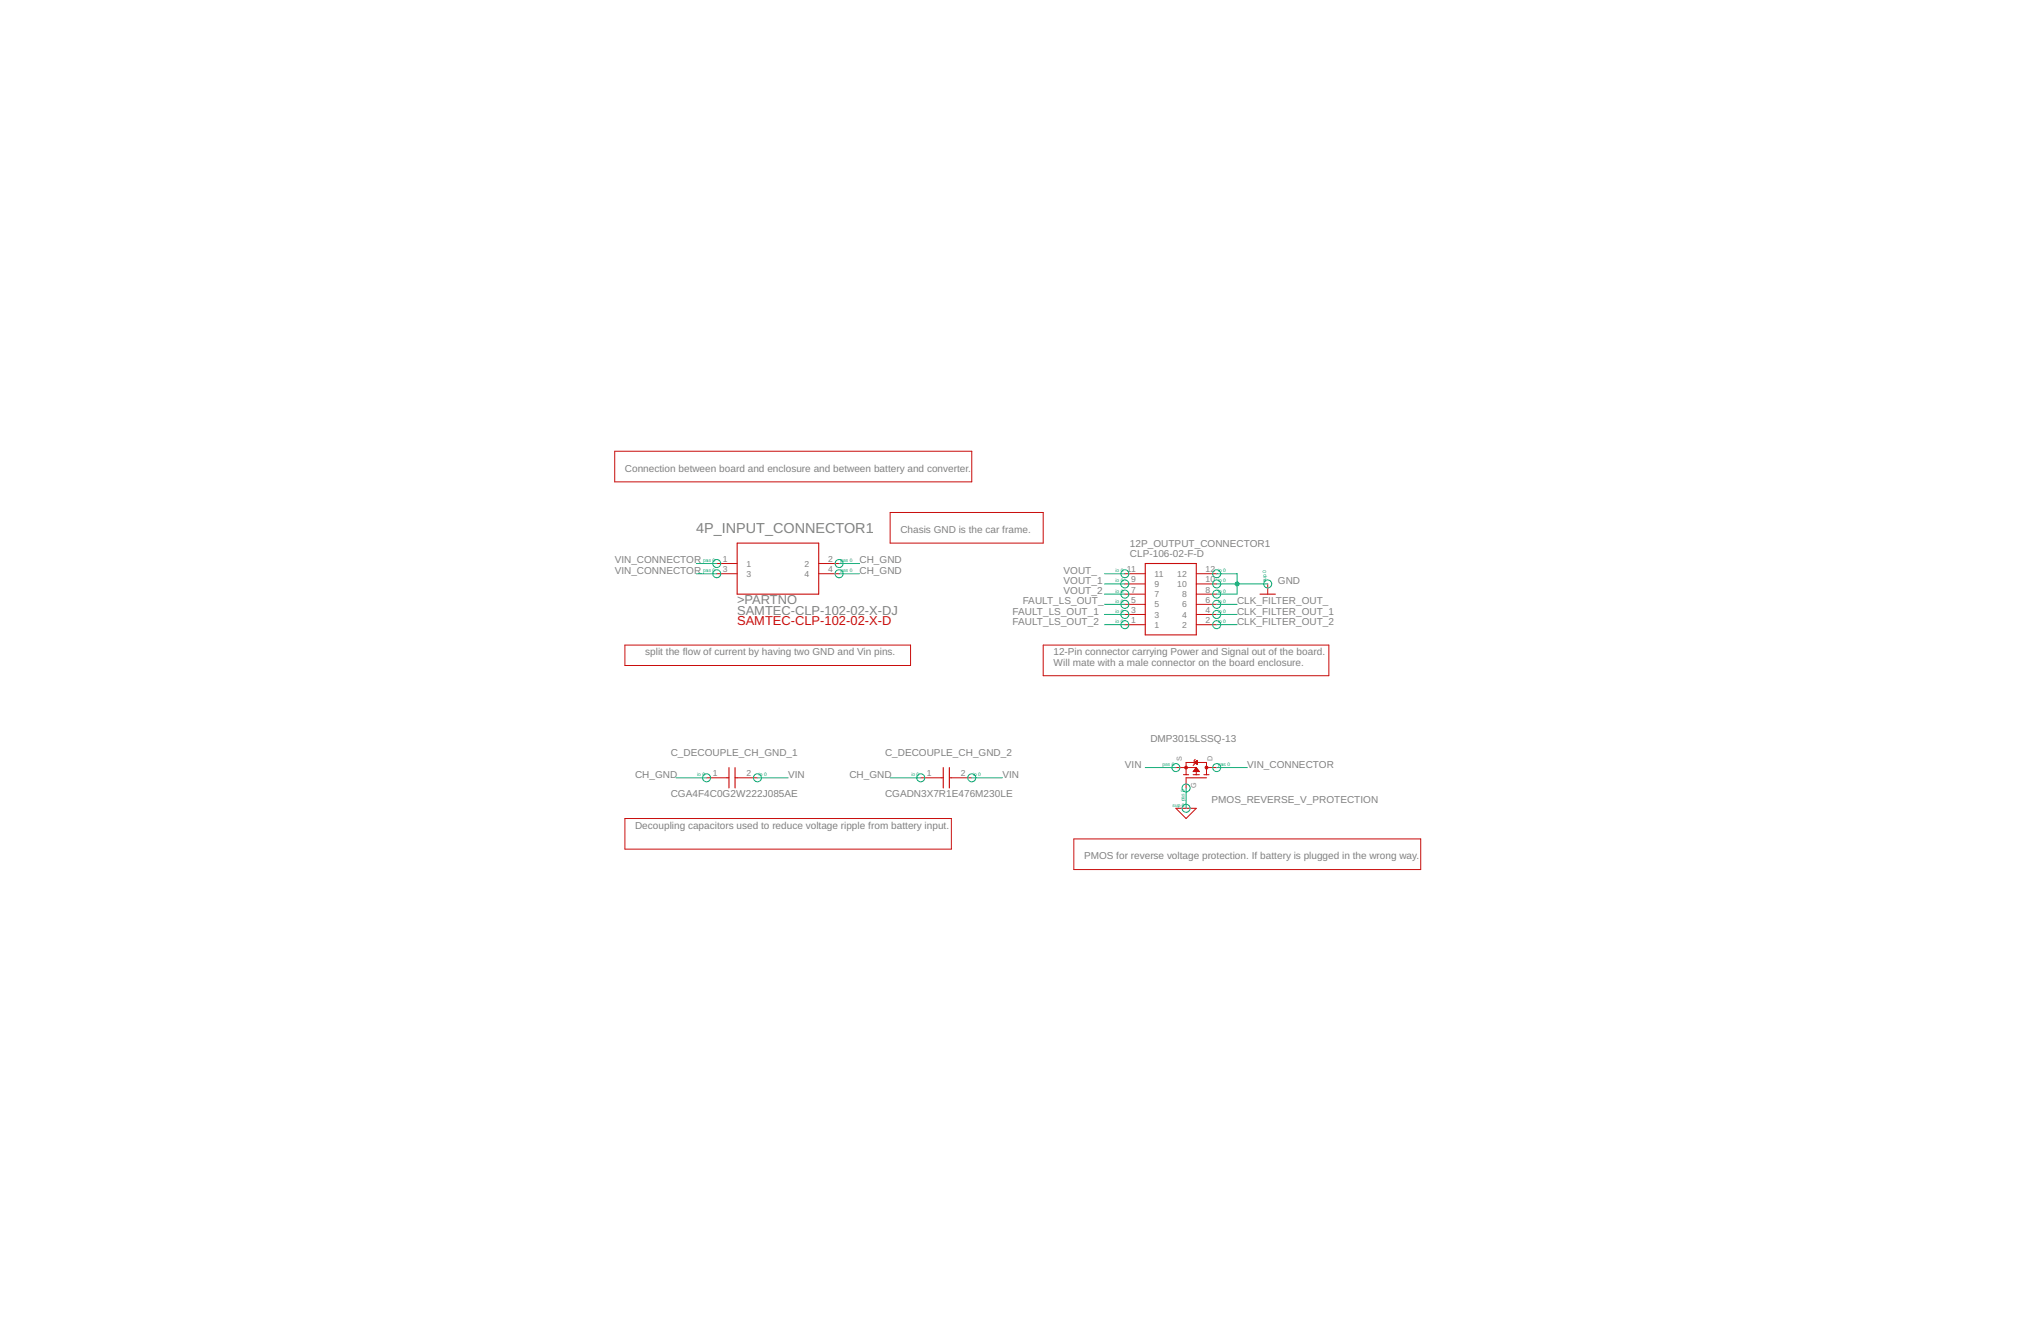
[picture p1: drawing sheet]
<svg xmlns="http://www.w3.org/2000/svg" width="432mm" height="279mm" viewBox="0 0 432 279" stroke-linecap="round" stroke-linejoin="round" font-family="sans-serif">
<g fill="none" stroke="#c90d0c" stroke-width=".21">
<path d="M130 95.4h75.6v6.5h-75.6zM151.6 119.2h4.4M173.2 119.2h4.3M188.3 108.4h32.4v6.5h-32.4zM132.2 136.4h60.4v4.4h-60.4zM151.6 121.3h4.4M173.2 121.3h4.3M220.7 136.4h60.4v6.5h-60.4zM238 121.3h4.3M238 132.1h4.3M238 130h4.3M238 127.8h4.3"/>
<path d="M238 125.7h4.3M238 123.5h4.3M253.1 121.3h4.3M253.1 132.1h4.3M253.1 130h4.3M253.1 127.8h4.3M253.1 125.7h4.3M253.1 123.5h4.3M268.2 123.5v2.2M132.2 173.1h69.1v6.5h-69.1zM149.5 164.5h4.3M156 164.5h4.3"/>
<path d="M194.8 164.5h4.3M201.3 164.5h4.3M227.2 177.4h73.4v6.5h-73.4zM248.8 162.3l4.3 .1M248.8 171h4.3l-2.2 2.1zM250.9 163.9v-2.6h4.3v2.6M250.9 164.5v2.2M252.5 163.2h1.2M252.5 163.1h1.1M252.6 163h1M252.6 161.3l.7-.5v.9zM252.7 162.9h.8"/>
<path d="M252.7 161.2h.6M252.7 161.3h.6M252.8 162.8h.6M252.8 162.7h.5M252.9 160.6l-.3 .2v.9l-.2 .2M252.9 161.1h.4M252.9 161.4h.4M252.9 162.6h.4M253 162.5h.2M253 161h.3M253 161.5h.3M253.1 162.3v1.6"/>
<path d="M253.1 162.3l.6 .9h-1.3zM253.2 160.9h.1M253.2 161.6h.1M255.2 162.3h2.2"/>
</g>
<g fill="none" stroke="#c90d0c" stroke-width=".23">
<path d="M156 114.9h17.2v10.8h-17.2zM242.3 119.2h10.8v15.1h-10.8zM266.6 125.7h3.2M153.8 164.5h.4M154.2 162.3v4.4M155.5 162.3v4.4M155.5 164.5h.5M199.1 164.5h.5M199.6 162.3v4.4M200.9 164.5h.4M200.9 162.3v4.4M250.4 163.9h1.1"/>
<path d="M250.9 164.5h4.3M252.4 163.9h1.3M254.7 163.9h1.1"/>
</g>
<g fill="#c90d0c" stroke="#c90d0c" stroke-width=".21">
<circle cx="250.9" cy="162.3" r=".3"/>
<circle cx="255.2" cy="162.3" r=".3"/>
</g>
<g fill="none" stroke="#0dab76" stroke-width=".21">
<path d="M147.3 119.2h4.3M177.5 119.2h4.3M147.3 121.3h4.3M177.5 121.3h4.3M233.7 125.7h4.3M233.7 123.5h4.3M233.7 121.3h4.3M233.7 127.8h4.3M233.7 130h4.3M233.7 132.1h4.3M257.4 121.3h4.3v4.4h-4.3M257.4 123.5h10.8"/>
<path d="M257.4 127.8h4.3M257.4 130h4.3M257.4 132.1h4.3M143 164.5h6.5M160.3 164.5h6.4M188.3 164.5h6.5M205.6 164.5h6.5M242.3 162.3h6.5M250.9 166.7v4.3M257.4 162.3h6.5"/>
<circle cx="151.6" cy="119.2" r=".85"/>
<circle cx="177.5" cy="119.2" r=".85"/>
<circle cx="151.6" cy="121.3" r=".85"/>
<circle cx="177.5" cy="121.3" r=".85"/>
<circle cx="238" cy="132.1" r=".85"/>
<circle cx="238" cy="130" r=".85"/>
<circle cx="238" cy="127.8" r=".85"/>
<circle cx="238" cy="125.7" r=".85"/>
<circle cx="238" cy="121.3" r=".85"/>
<circle cx="238" cy="123.5" r=".85"/>
<circle cx="257.4" cy="127.8" r=".85"/>
<circle cx="257.4" cy="132.1" r=".85"/>
<circle cx="257.4" cy="121.3" r=".85"/>
<circle cx="257.4" cy="130" r=".85"/>
<circle cx="257.4" cy="125.7" r=".85"/>
<circle cx="257.4" cy="123.5" r=".85"/>
<circle cx="268.2" cy="123.5" r=".85"/>
<circle cx="149.5" cy="164.5" r=".85"/>
<circle cx="160.3" cy="164.5" r=".85"/>
<circle cx="194.8" cy="164.5" r=".85"/>
<circle cx="205.6" cy="164.5" r=".85"/>
<circle cx="248.8" cy="162.3" r=".85"/>
<circle cx="250.9" cy="171" r=".85"/>
<circle cx="250.9" cy="166.7" r=".85"/>
<circle cx="257.4" cy="162.3" r=".85"/>
</g>
<circle cx="261.7" cy="123.5" r=".42" fill="#0dab76" stroke="#0dab76" stroke-width=".21"/>
<text font-size="3" fill="#808080" x="147.3" y="112.7">4P_INPUT_CONNECTOR1</text>
<g font-size="2.7" fill="#808080">
<text x="155.9" y="127.8">&gt;PARTNO</text>
<text x="155.9" y="130">SAMTEC-CLP-102-02-X-DJ</text>
</g>
<text font-size="2.7" fill="#c90d0c" x="155.9" y="132.1">SAMTEC-CLP-102-02-X-D</text>
<g font-size="2.1" fill="#808080">
<text x="132.2" y="99.8">Connection between board and enclosure and between battery and converter.</text>
<text x="190.5" y="112.7">Chasis GND is the car frame.</text>
<text x="130" y="119.2">VIN_CONNECTOR</text>
<text x="181.8" y="119.2">CH_GND</text>
<text x="239.1" y="117.8">CLP-106-02-F-D</text>
<text x="239.1" y="115.6">12P_OUTPUT_CONNECTOR1</text>
<text x="130" y="121.3">VIN_CONNECTOR</text>
<text x="181.8" y="121.3">CH_GND</text>
<text x="225" y="121.3">VOUT_</text>
<text x="225" y="123.5">VOUT_1</text>
<text x="225" y="125.7">VOUT_2</text>
<text x="270.4" y="123.5">GND</text>
<text x="214.2" y="130">FAULT_LS_OUT_1</text>
<text x="216.4" y="127.8">FAULT_LS_OUT_</text>
<text x="261.7" y="127.8">CLK_FILTER_OUT_</text>
<text x="261.7" y="130">CLK_FILTER_OUT_1</text>
<text x="214.2" y="132.1">FAULT_LS_OUT_2</text>
<text x="261.7" y="132.1">CLK_FILTER_OUT_2</text>
<text x="136.5" y="138.6">split the flow of current by having two GND and Vin pins.</text>
<text x="222.9" y="138.5">12-Pin connector carrying Power and Signal out of the board.</text>
<text x="222.9" y="140.8">Will mate with a male connector on the board enclosure.</text>
<text x="141.9" y="159.8">C_DECOUPLE_CH_GND_1</text>
<text x="187.2" y="159.8">C_DECOUPLE_CH_GND_2</text>
<text x="243.4" y="156.9">DMP3015LSSQ-13</text>
<text x="134.4" y="164.5">CH_GND</text>
<text x="166.7" y="164.5">VIN</text>
<text x="179.7" y="164.5">CH_GND</text>
<text x="212.1" y="164.5">VIN</text>
<text x="238" y="162.3">VIN</text>
<text x="263.9" y="162.3">VIN_CONNECTOR</text>
<text x="141.9" y="168.5">CGA4F4C0G2W222J085AE</text>
<text x="187.2" y="168.5">CGADN3X7R1E476M230LE</text>
<text x="256.3" y="169.9">PMOS_REVERSE_V_PROTECTION</text>
<text x="134.4" y="175.3">Decoupling capacitors used to reduce voltage ripple from battery input.</text>
<text x="229.3" y="181.8">PMOS for reverse voltage protection. If battery is plugged in the wrong way.</text>
</g>
<g font-size="1.8" fill="#808080">
<text x="152.9" y="118.9">1</text>
<text x="157.9" y="119.8">1</text>
<text x="170.2" y="119.8">2</text>
<text x="175.2" y="118.9">2</text>
<text x="152.9" y="121">3</text>
<text x="157.9" y="122">3</text>
<text x="170.2" y="122">4</text>
<text x="175.2" y="121">4</text>
<text x="238.4" y="121">11</text>
<text x="239.3" y="125.4">7</text>
<text x="239.3" y="123.2">9</text>
<text x="244.3" y="124.1">9</text>
<text x="244.3" y="122">11</text>
<text x="249.1" y="124.1">10</text>
<text x="249.1" y="122">12</text>
<text x="255.1" y="125.4">8</text>
<text x="255.1" y="123.2">10</text>
<text x="255.1" y="121">12</text>
<text x="239.3" y="131.8">1</text>
<text x="239.3" y="129.7">3</text>
<text x="239.3" y="127.5">5</text>
<text x="244.3" y="130.6">3</text>
<text x="244.3" y="128.5">5</text>
<text x="244.3" y="126.3">7</text>
<text x="250.1" y="130.6">4</text>
<text x="250.1" y="128.5">6</text>
<text x="250.1" y="126.3">8</text>
<text x="255.1" y="131.8">2</text>
<text x="255.1" y="129.7">4</text>
<text x="255.1" y="127.5">6</text>
<text x="244.3" y="132.8">1</text>
<text x="250.1" y="132.8">2</text>
<text x="150.8" y="164.2">1</text>
<text x="157.9" y="164.2">2</text>
<text x="196.1" y="164.2">1</text>
<text x="203.3" y="164.2">2</text>
</g>
<g font-size="1.5" fill="#808080">
<text x="250.1" y="161" transform="rotate(-90 250.1 161)">S</text>
<text x="256.5" y="161" transform="rotate(-90 256.5 161)">D</text>
<text x="253.1" y="166.7" transform="rotate(-90 253.1 166.7)">G</text>
</g>
<g font-size="1" fill="#0dab76">
<text x="148.8" y="118.9">pas 0</text>
<text x="177.8" y="118.9">pas 0</text>
<text x="148.8" y="121">pas 0</text>
<text x="177.8" y="121">pas 0</text>
<text x="236" y="125.4">io 0</text>
<text x="236" y="123.2">io 0</text>
<text x="236" y="121">io 0</text>
<text x="257.7" y="125.4">io 0</text>
<text x="257.7" y="123.2">io 0</text>
<text x="257.7" y="121">io 0</text>
<text x="267.9" y="123.2" transform="rotate(-90 267.9 123.2)">sup 0</text>
<text x="236" y="131.8">io 0</text>
<text x="236" y="129.7">io 0</text>
<text x="236" y="127.5">io 0</text>
<text x="257.7" y="131.8">io 0</text>
<text x="257.7" y="129.7">io 0</text>
<text x="257.7" y="127.5">io 0</text>
<text x="147.5" y="164.2">io 0</text>
<text x="160.6" y="164.2">io 0</text>
<text x="192.8" y="164.2">io 0</text>
<text x="205.9" y="164.2">io 0</text>
<text x="245.9" y="162">pas 0</text>
<text x="257.7" y="162">pas 0</text>
<text x="248.1" y="170.7">sup 0</text>
<text x="250.6" y="169.5" transform="rotate(-90 250.6 169.5)">pas 0</text>
</g>
</svg>
